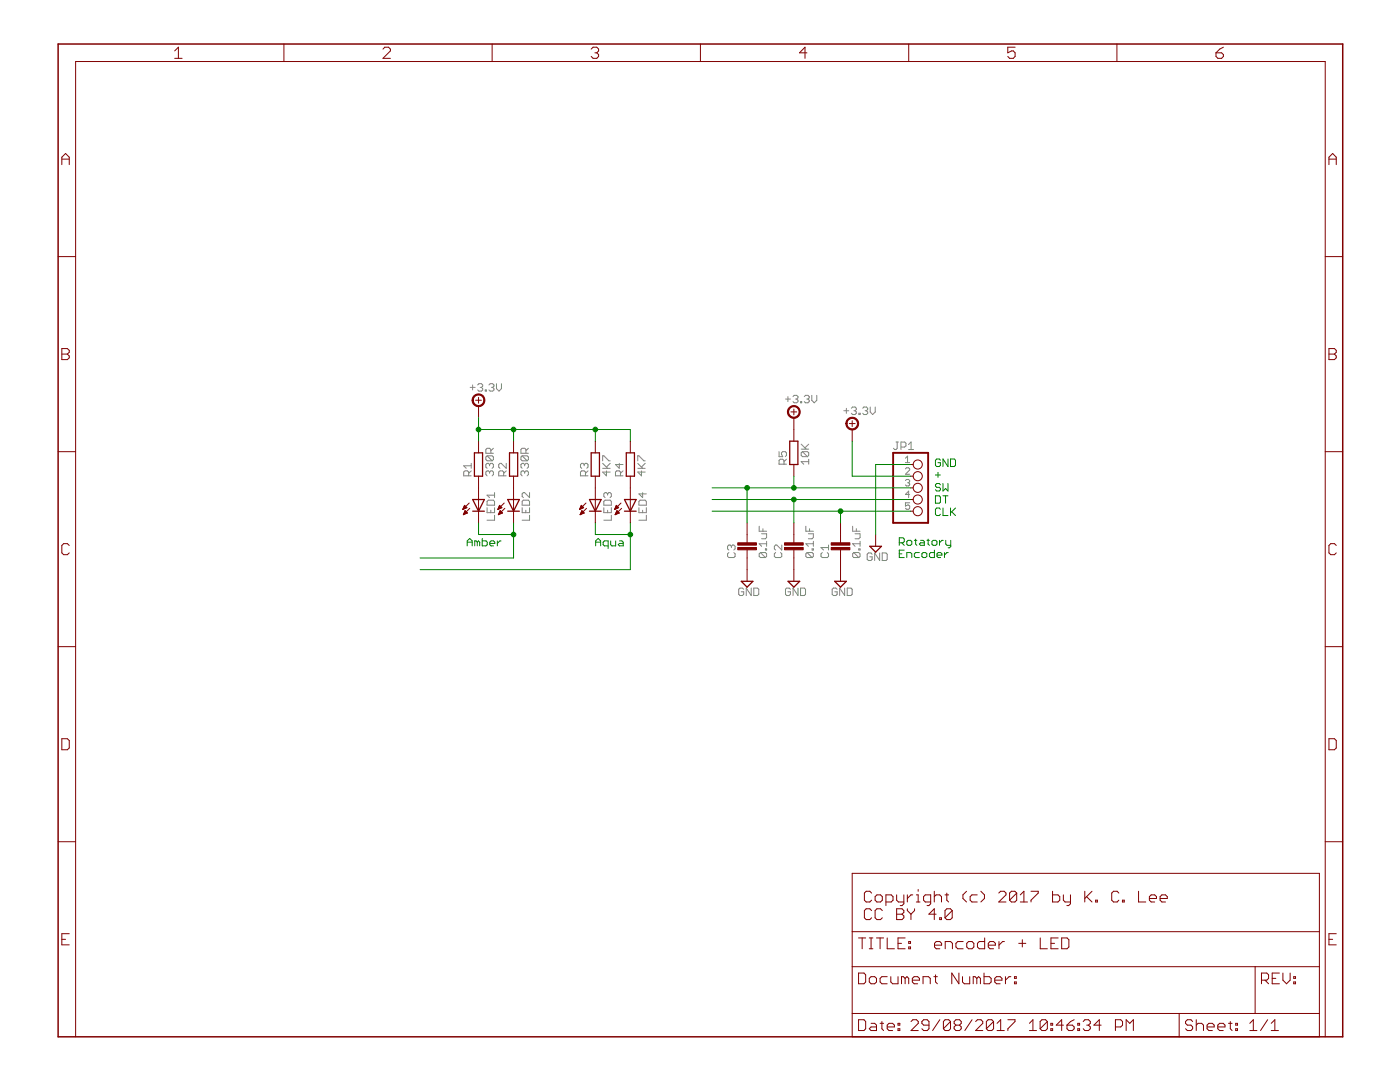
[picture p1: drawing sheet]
<?xml version="1.0" encoding="utf-8"?>
<!DOCTYPE eagle SYSTEM "eagle.dtd">
<eagle version="6.5.0">
<drawing>
<settings>
<setting alwaysvectorfont="yes"/>
<setting verticaltext="up"/>
</settings>
<grid distance="0.1" unitdist="inch" unit="inch" style="lines" multiple="1" display="no" altdistance="0.01" altunitdist="inch" altunit="inch"/>
<schematic xreflabel="%F%N/%S.%C%R" xrefpart="/%S.%C%R">
<libraries>
<library name="led">
<symbols>
<symbol name="LED">
<wire x1="1.27" y1="0" x2="0" y2="-2.54" width="0.254" layer="94"/>
<wire x1="0" y1="-2.54" x2="-1.27" y2="0" width="0.254" layer="94"/>
<wire x1="1.27" y1="-2.54" x2="0" y2="-2.54" width="0.254" layer="94"/>
<wire x1="0" y1="-2.54" x2="-1.27" y2="-2.54" width="0.254" layer="94"/>
<wire x1="1.27" y1="0" x2="0" y2="0" width="0.254" layer="94"/>
<wire x1="0" y1="0" x2="-1.27" y2="0" width="0.254" layer="94"/>
<wire x1="0" y1="0" x2="0" y2="-2.54" width="0.1524" layer="94"/>
<wire x1="-2.032" y1="-0.762" x2="-3.429" y2="-2.159" width="0.1524" layer="94"/>
<wire x1="-1.905" y1="-1.905" x2="-3.302" y2="-3.302" width="0.1524" layer="94"/>
<text x="3.556" y="-4.572" size="1.778" layer="95" rot="R90">&gt;NAME</text>
<text x="5.715" y="-4.572" size="1.778" layer="96" rot="R90">&gt;VALUE</text>
<pin name="C" x="0" y="-5.08" visible="off" length="short" direction="pas" rot="R90"/>
<pin name="A" x="0" y="2.54" visible="off" length="short" direction="pas" rot="R270"/>
<polygon width="0.1524" layer="94">
<vertex x="-3.429" y="-2.159"/>
<vertex x="-3.048" y="-1.27"/>
<vertex x="-2.54" y="-1.778"/>
</polygon>
<polygon width="0.1524" layer="94">
<vertex x="-3.302" y="-3.302"/>
<vertex x="-2.921" y="-2.413"/>
<vertex x="-2.413" y="-2.921"/>
</polygon>
</symbol>
</symbols>
<devicesets>
<deviceset name="LED" prefix="LED" uservalue="yes">
<gates>
<gate name="G$1" symbol="LED" x="0" y="0"/>
</gates>
<devices>
<device name="SMT1206" package="1206">
<connects>
<connect gate="G$1" pin="A" pad="A"/>
<connect gate="G$1" pin="C" pad="C"/>
</connects>
<technologies>
<technology name=""/>
</technologies>
</device>
<device name="LD260" package="LD260">
<connects>
<connect gate="G$1" pin="A" pad="A"/>
<connect gate="G$1" pin="C" pad="K"/>
</connects>
<technologies>
<technology name=""/>
</technologies>
</device>
<device name="SQR2X5" package="LED2X5">
<connects>
<connect gate="G$1" pin="A" pad="A"/>
<connect gate="G$1" pin="C" pad="K"/>
</connects>
<technologies>
<technology name=""/>
</technologies>
</device>
<device name="3MM" package="LED3MM">
<connects>
<connect gate="G$1" pin="A" pad="A"/>
<connect gate="G$1" pin="C" pad="K"/>
</connects>
<technologies>
<technology name=""/>
</technologies>
</device>
<device name="5MM" package="LED5MM">
<connects>
<connect gate="G$1" pin="A" pad="A"/>
<connect gate="G$1" pin="C" pad="K"/>
</connects>
<technologies>
<technology name=""/>
</technologies>
</device>
<device name="LSU260" package="LSU260">
<connects>
<connect gate="G$1" pin="A" pad="A"/>
<connect gate="G$1" pin="C" pad="K"/>
</connects>
<technologies>
<technology name=""/>
</technologies>
</device>
<device name="LZR181" package="LZR181">
<connects>
<connect gate="G$1" pin="A" pad="A"/>
<connect gate="G$1" pin="C" pad="K"/>
</connects>
<technologies>
<technology name=""/>
</technologies>
</device>
<device name="B152" package="Q62902-B152">
<connects>
<connect gate="G$1" pin="A" pad="A"/>
<connect gate="G$1" pin="C" pad="K"/>
</connects>
<technologies>
<technology name=""/>
</technologies>
</device>
<device name="B153" package="Q62902-B153">
<connects>
<connect gate="G$1" pin="A" pad="A"/>
<connect gate="G$1" pin="C" pad="K"/>
</connects>
<technologies>
<technology name=""/>
</technologies>
</device>
<device name="B155" package="Q62902-B155">
<connects>
<connect gate="G$1" pin="A" pad="A"/>
<connect gate="G$1" pin="C" pad="K"/>
</connects>
<technologies>
<technology name=""/>
</technologies>
</device>
<device name="B156" package="Q62902-B156">
<connects>
<connect gate="G$1" pin="A" pad="A"/>
<connect gate="G$1" pin="C" pad="K"/>
</connects>
<technologies>
<technology name=""/>
</technologies>
</device>
<device name="SFH480" package="SFH480">
<connects>
<connect gate="G$1" pin="A" pad="A"/>
<connect gate="G$1" pin="C" pad="K"/>
</connects>
<technologies>
<technology name=""/>
</technologies>
</device>
<device name="SFH482" package="SFH482">
<connects>
<connect gate="G$1" pin="A" pad="A"/>
<connect gate="G$1" pin="C" pad="K"/>
</connects>
<technologies>
<technology name=""/>
</technologies>
</device>
<device name="SQR5.7X3.2" package="U57X32">
<connects>
<connect gate="G$1" pin="A" pad="A"/>
<connect gate="G$1" pin="C" pad="K"/>
</connects>
<technologies>
<technology name=""/>
</technologies>
</device>
<device name="IRL80A" package="IRL80A">
<connects>
<connect gate="G$1" pin="A" pad="A"/>
<connect gate="G$1" pin="C" pad="K"/>
</connects>
<technologies>
<technology name=""/>
</technologies>
</device>
<device name="P-LCC-2" package="P-LCC-2">
<connects>
<connect gate="G$1" pin="A" pad="A"/>
<connect gate="G$1" pin="C" pad="C"/>
</connects>
<technologies>
<technology name=""/>
</technologies>
</device>
<device name="MINI-TOP" package="OSRAM-MINI-TOP-LED">
<connects>
<connect gate="G$1" pin="A" pad="A"/>
<connect gate="G$1" pin="C" pad="C"/>
</connects>
<technologies>
<technology name=""/>
</technologies>
</device>
<device name="SIDELED" package="OSRAM-SIDELED">
<connects>
<connect gate="G$1" pin="A" pad="A"/>
<connect gate="G$1" pin="C" pad="C"/>
</connects>
<technologies>
<technology name=""/>
</technologies>
</device>
<device name="SMART-LED" package="SMART-LED">
<connects>
<connect gate="G$1" pin="A" pad="A"/>
<connect gate="G$1" pin="C" pad="B"/>
</connects>
<technologies>
<technology name=""/>
</technologies>
</device>
<device name="P-LCC-2-BACK" package="P-LCC-2-TOPLED-RG">
<connects>
<connect gate="G$1" pin="A" pad="A"/>
<connect gate="G$1" pin="C" pad="C"/>
</connects>
<technologies>
<technology name=""/>
</technologies>
</device>
<device name="MICRO-SIDELED" package="MICRO-SIDELED">
<connects>
<connect gate="G$1" pin="A" pad="A"/>
<connect gate="G$1" pin="C" pad="C"/>
</connects>
<technologies>
<technology name=""/>
</technologies>
</device>
<device name="P-LCC-4" package="P-LCC-4">
<connects>
<connect gate="G$1" pin="A" pad="A"/>
<connect gate="G$1" pin="C" pad="C@4"/>
</connects>
<technologies>
<technology name=""/>
</technologies>
</device>
<device name="CHIP-LED0603" package="CHIP-LED0603">
<connects>
<connect gate="G$1" pin="A" pad="A"/>
<connect gate="G$1" pin="C" pad="C"/>
</connects>
<technologies>
<technology name=""/>
</technologies>
</device>
<device name="CHIP-LED0805" package="CHIP-LED0805">
<connects>
<connect gate="G$1" pin="A" pad="A"/>
<connect gate="G$1" pin="C" pad="C"/>
</connects>
<technologies>
<technology name=""/>
</technologies>
</device>
<device name="TOPLED-SANTANA" package="MINI-TOPLED-SANTANA">
<connects>
<connect gate="G$1" pin="A" pad="A"/>
<connect gate="G$1" pin="C" pad="C"/>
</connects>
<technologies>
<technology name=""/>
</technologies>
</device>
<device name="CHIPLED_0805" package="CHIPLED_0805">
<connects>
<connect gate="G$1" pin="A" pad="A"/>
<connect gate="G$1" pin="C" pad="C"/>
</connects>
<technologies>
<technology name=""/>
</technologies>
</device>
<device name="CHIPLED_1206" package="CHIPLED_1206">
<connects>
<connect gate="G$1" pin="A" pad="A"/>
<connect gate="G$1" pin="C" pad="C"/>
</connects>
<technologies>
<technology name=""/>
</technologies>
</device>
<device name="CHIPLED_0603" package="CHIPLED_0603">
<connects>
<connect gate="G$1" pin="A" pad="A"/>
<connect gate="G$1" pin="C" pad="C"/>
</connects>
<technologies>
<technology name=""/>
</technologies>
</device>
<device name="CHIPLED-0603-TTW" package="CHIPLED-0603-TTW">
<connects>
<connect gate="G$1" pin="A" pad="A@1"/>
<connect gate="G$1" pin="C" pad="C@1"/>
</connects>
<technologies>
<technology name=""/>
</technologies>
</device>
<device name="" package="SMARTLED-TTW">
<connects>
<connect gate="G$1" pin="A" pad="A@1"/>
<connect gate="G$1" pin="C" pad="C@1"/>
</connects>
<technologies>
<technology name=""/>
</technologies>
</device>
<device name="-LUMILED+" package="LUMILED+">
<connects>
<connect gate="G$1" pin="A" pad="2+"/>
<connect gate="G$1" pin="C" pad="4-"/>
</connects>
<technologies>
<technology name=""/>
</technologies>
</device>
<device name="-LUMILED" package="LUMILED">
<connects>
<connect gate="G$1" pin="A" pad="2+"/>
<connect gate="G$1" pin="C" pad="4-"/>
</connects>
<technologies>
<technology name=""/>
</technologies>
</device>
<device name="10MM" package="LED10MM">
<connects>
<connect gate="G$1" pin="A" pad="A"/>
<connect gate="G$1" pin="C" pad="K"/>
</connects>
<technologies>
<technology name=""/>
</technologies>
</device>
<device name="KA-3528ASYC" package="KA-3528ASYC">
<connects>
<connect gate="G$1" pin="A" pad="A"/>
<connect gate="G$1" pin="C" pad="C"/>
</connects>
<technologies>
<technology name=""/>
</technologies>
</device>
<device name="SML0805" package="SML0805">
<connects>
<connect gate="G$1" pin="A" pad="A"/>
<connect gate="G$1" pin="C" pad="C"/>
</connects>
<technologies>
<technology name=""/>
</technologies>
</device>
<device name="SML1206" package="SML1206">
<connects>
<connect gate="G$1" pin="A" pad="A"/>
<connect gate="G$1" pin="C" pad="C"/>
</connects>
<technologies>
<technology name=""/>
</technologies>
</device>
<device name="SML0603" package="SML0603">
<connects>
<connect gate="G$1" pin="A" pad="A"/>
<connect gate="G$1" pin="C" pad="C"/>
</connects>
<technologies>
<technology name=""/>
</technologies>
</device>
</devices>
</deviceset>
</devicesets>
</library>
<library name="ipc-7351-resistor">
<symbols>
<symbol name="RESISTOR">
<wire x1="-2.54" y1="-0.889" x2="2.54" y2="-0.889" width="0.254" layer="94"/>
<wire x1="2.54" y1="0.889" x2="-2.54" y2="0.889" width="0.254" layer="94"/>
<wire x1="2.54" y1="-0.889" x2="2.54" y2="0.889" width="0.254" layer="94"/>
<wire x1="-2.54" y1="-0.889" x2="-2.54" y2="0.889" width="0.254" layer="94"/>
<text x="-2.54" y="1.524" size="1.778" layer="95">&gt;NAME</text>
<text x="-2.54" y="-3.302" size="1.778" layer="96">&gt;VALUE</text>
<pin name="2" x="5.08" y="0" visible="off" length="short" direction="pas" swaplevel="1" rot="R180"/>
<pin name="1" x="-5.08" y="0" visible="off" length="short" direction="pas" swaplevel="1"/>
</symbol>
</symbols>
<devicesets>
<deviceset name="RESISTOR_" prefix="R" uservalue="yes">
<gates>
<gate name="G$1" symbol="RESISTOR" x="0" y="0"/>
</gates>
<devices>
<device name="0201" package="RESC0603X30N">
<connects>
<connect gate="G$1" pin="1" pad="1"/>
<connect gate="G$1" pin="2" pad="2"/>
</connects>
<technologies>
<technology name=""/>
</technologies>
</device>
<device name="0402" package="RESC1005X40AN">
<connects>
<connect gate="G$1" pin="1" pad="1"/>
<connect gate="G$1" pin="2" pad="2"/>
</connects>
<technologies>
<technology name=""/>
</technologies>
</device>
<device name="0603" package="RESC1608X55N">
<connects>
<connect gate="G$1" pin="1" pad="1"/>
<connect gate="G$1" pin="2" pad="2"/>
</connects>
<technologies>
<technology name=""/>
</technologies>
</device>
<device name="0805" package="RESC2012X70N">
<connects>
<connect gate="G$1" pin="1" pad="1"/>
<connect gate="G$1" pin="2" pad="2"/>
</connects>
<technologies>
<technology name=""/>
</technologies>
</device>
<device name="1206" package="RESC3115X70N">
<connects>
<connect gate="G$1" pin="1" pad="1"/>
<connect gate="G$1" pin="2" pad="2"/>
</connects>
<technologies>
<technology name=""/>
</technologies>
</device>
<device name="1210" package="RESC3225X70N">
<connects>
<connect gate="G$1" pin="1" pad="1"/>
<connect gate="G$1" pin="2" pad="2"/>
</connects>
<technologies>
<technology name=""/>
</technologies>
</device>
<device name="1812" package="RESC4532X70N">
<connects>
<connect gate="G$1" pin="1" pad="1"/>
<connect gate="G$1" pin="2" pad="2"/>
</connects>
<technologies>
<technology name=""/>
</technologies>
</device>
<device name="2010" package="RESC5025X70N">
<connects>
<connect gate="G$1" pin="1" pad="1"/>
<connect gate="G$1" pin="2" pad="2"/>
</connects>
<technologies>
<technology name=""/>
</technologies>
</device>
<device name="2512" package="RESC6432X70N">
<connects>
<connect gate="G$1" pin="1" pad="1"/>
<connect gate="G$1" pin="2" pad="2"/>
</connects>
<technologies>
<technology name=""/>
</technologies>
</device>
</devices>
</deviceset>
</devicesets>
</library>
<library name="Misc Voltages">
<symbols>
<symbol name="+3.3V">
<wire x1="-0.635" y1="1.27" x2="0.635" y2="1.27" width="0.1524" layer="94"/>
<wire x1="0" y1="0.635" x2="0" y2="1.905" width="0.1524" layer="94"/>
<circle x="0" y="1.27" radius="1.27" width="0.254" layer="94"/>
<text x="-1.905" y="3.175" size="1.778" layer="96">&gt;VALUE</text>
<pin name="+3.3V" x="0" y="-2.54" visible="off" length="short" direction="sup" rot="R90"/>
</symbol>
</symbols>
<devicesets>
<deviceset name="+3.3V" prefix="SUPPLY">
<gates>
<gate name="+3.3V" symbol="+3.3V" x="0" y="0"/>
</gates>
<devices>
<device name="">
<technologies>
<technology name=""/>
</technologies>
</device>
</devices>
</deviceset>
</devicesets>
</library>
<library name="Misc Conn">
<symbols>
<symbol name="PINHD5">
<wire x1="-6.35" y1="-7.62" x2="1.27" y2="-7.62" width="0.4064" layer="94"/>
<wire x1="1.27" y1="-7.62" x2="1.27" y2="7.62" width="0.4064" layer="94"/>
<wire x1="1.27" y1="7.62" x2="-6.35" y2="7.62" width="0.4064" layer="94"/>
<wire x1="-6.35" y1="7.62" x2="-6.35" y2="-7.62" width="0.4064" layer="94"/>
<text x="-6.35" y="8.255" size="1.778" layer="95">&gt;NAME</text>
<text x="-6.35" y="-10.16" size="1.778" layer="96">&gt;VALUE</text>
<pin name="1" x="-2.54" y="5.08" visible="pad" length="short" direction="pas" function="dot"/>
<pin name="2" x="-2.54" y="2.54" visible="pad" length="short" direction="pas" function="dot"/>
<pin name="3" x="-2.54" y="0" visible="pad" length="short" direction="pas" function="dot"/>
<pin name="4" x="-2.54" y="-2.54" visible="pad" length="short" direction="pas" function="dot"/>
<pin name="5" x="-2.54" y="-5.08" visible="pad" length="short" direction="pas" function="dot"/>
</symbol>
</symbols>
<devicesets>
<deviceset name="PINHD-1X5" prefix="JP" uservalue="yes">
<gates>
<gate name="A" symbol="PINHD5" x="0" y="0"/>
</gates>
<devices>
<device name="_2.54" package="1X05">
<connects>
<connect gate="A" pin="1" pad="1"/>
<connect gate="A" pin="2" pad="2"/>
<connect gate="A" pin="3" pad="3"/>
<connect gate="A" pin="4" pad="4"/>
<connect gate="A" pin="5" pad="5"/>
</connects>
<technologies>
<technology name=""/>
</technologies>
</device>
<device name="_2.54-90°" package="1X05/90">
<connects>
<connect gate="A" pin="1" pad="1"/>
<connect gate="A" pin="2" pad="2"/>
<connect gate="A" pin="3" pad="3"/>
<connect gate="A" pin="4" pad="4"/>
<connect gate="A" pin="5" pad="5"/>
</connects>
<technologies>
<technology name=""/>
</technologies>
</device>
<device name="_2.00" package="1X05M">
<connects>
<connect gate="A" pin="1" pad="1"/>
<connect gate="A" pin="2" pad="2"/>
<connect gate="A" pin="3" pad="3"/>
<connect gate="A" pin="4" pad="4"/>
<connect gate="A" pin="5" pad="5"/>
</connects>
<technologies>
<technology name=""/>
</technologies>
</device>
<device name="_2.54-SMD" package="1X05SMD">
<connects>
<connect gate="A" pin="1" pad="1"/>
<connect gate="A" pin="2" pad="2"/>
<connect gate="A" pin="3" pad="3"/>
<connect gate="A" pin="4" pad="4"/>
<connect gate="A" pin="5" pad="5"/>
</connects>
<technologies>
<technology name=""/>
</technologies>
</device>
<device name="_2.54-SMD-90°" package="1X05SMD/90">
<connects>
<connect gate="A" pin="1" pad="1"/>
<connect gate="A" pin="2" pad="2"/>
<connect gate="A" pin="3" pad="3"/>
<connect gate="A" pin="4" pad="4"/>
<connect gate="A" pin="5" pad="5"/>
</connects>
<technologies>
<technology name=""/>
</technologies>
</device>
</devices>
</deviceset>
</devicesets>
</library>
<library name="supply2">
<symbols>
<symbol name="GND">
<wire x1="-1.27" y1="0" x2="1.27" y2="0" width="0.254" layer="94"/>
<wire x1="1.27" y1="0" x2="0" y2="-1.27" width="0.254" layer="94"/>
<wire x1="0" y1="-1.27" x2="-1.27" y2="0" width="0.254" layer="94"/>
<text x="-1.905" y="-3.175" size="1.778" layer="96">&gt;VALUE</text>
<pin name="GND" x="0" y="2.54" visible="off" length="short" direction="sup" rot="R270"/>
</symbol>
</symbols>
<devicesets>
<deviceset name="GND" prefix="SUPPLY">
<gates>
<gate name="GND" symbol="GND" x="0" y="0"/>
</gates>
<devices>
<device name="">
<technologies>
<technology name=""/>
</technologies>
</device>
</devices>
</deviceset>
</devicesets>
</library>
<library name="ipc-7351-capacitor">
<symbols>
<symbol name="CAPACITOR">
<wire x1="-2.54" y1="0" x2="-0.762" y2="0" width="0.1524" layer="94"/>
<wire x1="2.54" y1="0" x2="0.762" y2="0" width="0.1524" layer="94"/>
<text x="-2.54" y="2.54" size="1.778" layer="95">&gt;NAME</text>
<text x="-2.54" y="-4.318" size="1.778" layer="96">&gt;VALUE</text>
<rectangle x1="-1.524" y1="-0.254" x2="2.54" y2="0.254" layer="94" rot="R90"/>
<rectangle x1="-2.54" y1="-0.254" x2="1.524" y2="0.254" layer="94" rot="R90"/>
<pin name="1" x="-5.08" y="0" visible="off" length="short" direction="pas" swaplevel="1"/>
<pin name="2" x="5.08" y="0" visible="off" length="short" direction="pas" swaplevel="1" rot="R180"/>
</symbol>
</symbols>
<devicesets>
<deviceset name="CAPACITOR_" prefix="C" uservalue="yes">
<gates>
<gate name="G$1" symbol="CAPACITOR" x="0" y="0"/>
</gates>
<devices>
<device name="0402" package="CAPC1005X60N">
<connects>
<connect gate="G$1" pin="1" pad="1"/>
<connect gate="G$1" pin="2" pad="2"/>
</connects>
<technologies>
<technology name=""/>
</technologies>
</device>
<device name="0508" package="CAPC1220X107N">
<connects>
<connect gate="G$1" pin="1" pad="1"/>
<connect gate="G$1" pin="2" pad="2"/>
</connects>
<technologies>
<technology name=""/>
</technologies>
</device>
<device name="0603" package="CAPC1608X92N">
<connects>
<connect gate="G$1" pin="1" pad="1"/>
<connect gate="G$1" pin="2" pad="2"/>
</connects>
<technologies>
<technology name=""/>
</technologies>
</device>
<device name="0612" package="CAPC1632X168N">
<connects>
<connect gate="G$1" pin="1" pad="1"/>
<connect gate="G$1" pin="2" pad="2"/>
</connects>
<technologies>
<technology name=""/>
</technologies>
</device>
<device name="0805" package="CAPC2012X145AN">
<connects>
<connect gate="G$1" pin="1" pad="1"/>
<connect gate="G$1" pin="2" pad="2"/>
</connects>
<technologies>
<technology name=""/>
</technologies>
</device>
<device name="1206" package="CAPC3215X168N">
<connects>
<connect gate="G$1" pin="1" pad="1"/>
<connect gate="G$1" pin="2" pad="2"/>
</connects>
<technologies>
<technology name=""/>
</technologies>
</device>
<device name="1210" package="CAPC3225X168N">
<connects>
<connect gate="G$1" pin="1" pad="1"/>
<connect gate="G$1" pin="2" pad="2"/>
</connects>
<technologies>
<technology name=""/>
</technologies>
</device>
<device name="1808" package="CAPC4520X168N">
<connects>
<connect gate="G$1" pin="1" pad="1"/>
<connect gate="G$1" pin="2" pad="2"/>
</connects>
<technologies>
<technology name=""/>
</technologies>
</device>
<device name="1812" package="CAPC4532X218N">
<connects>
<connect gate="G$1" pin="1" pad="1"/>
<connect gate="G$1" pin="2" pad="2"/>
</connects>
<technologies>
<technology name=""/>
</technologies>
</device>
<device name="1825" package="CAPC4564X218N">
<connects>
<connect gate="G$1" pin="1" pad="1"/>
<connect gate="G$1" pin="2" pad="2"/>
</connects>
<technologies>
<technology name=""/>
</technologies>
</device>
<device name="2220" package="CAPC5651X218N">
<connects>
<connect gate="G$1" pin="1" pad="1"/>
<connect gate="G$1" pin="2" pad="2"/>
</connects>
<technologies>
<technology name=""/>
</technologies>
</device>
<device name="2225" package="CAPC5664X218N">
<connects>
<connect gate="G$1" pin="1" pad="1"/>
<connect gate="G$1" pin="2" pad="2"/>
</connects>
<technologies>
<technology name=""/>
</technologies>
</device>
<device name="3640" package="CAPC9198X218N">
<connects>
<connect gate="G$1" pin="1" pad="1"/>
<connect gate="G$1" pin="2" pad="2"/>
</connects>
<technologies>
<technology name=""/>
</technologies>
</device>
<device name="0805N" package="CAP2012X70N">
<connects>
<connect gate="G$1" pin="1" pad="1"/>
<connect gate="G$1" pin="2" pad="2"/>
</connects>
<technologies>
<technology name=""/>
</technologies>
</device>
</devices>
</deviceset>
</devicesets>
</library>
<library name="frames">
<symbols>
<symbol name="FRAME_A_L">
<frame x1="0" y1="0" x2="279.4" y2="215.9" columns="6" rows="5" layer="94" border-bottom="no"/>
</symbol>
<symbol name="DOCFIELD">
<wire x1="0" y1="0" x2="71.12" y2="0" width="0.1016" layer="94"/>
<wire x1="101.6" y1="15.24" x2="87.63" y2="15.24" width="0.1016" layer="94"/>
<wire x1="0" y1="0" x2="0" y2="5.08" width="0.1016" layer="94"/>
<wire x1="0" y1="5.08" x2="71.12" y2="5.08" width="0.1016" layer="94"/>
<wire x1="0" y1="5.08" x2="0" y2="15.24" width="0.1016" layer="94"/>
<wire x1="101.6" y1="15.24" x2="101.6" y2="5.08" width="0.1016" layer="94"/>
<wire x1="71.12" y1="5.08" x2="71.12" y2="0" width="0.1016" layer="94"/>
<wire x1="71.12" y1="5.08" x2="87.63" y2="5.08" width="0.1016" layer="94"/>
<wire x1="71.12" y1="0" x2="101.6" y2="0" width="0.1016" layer="94"/>
<wire x1="87.63" y1="15.24" x2="87.63" y2="5.08" width="0.1016" layer="94"/>
<wire x1="87.63" y1="15.24" x2="0" y2="15.24" width="0.1016" layer="94"/>
<wire x1="87.63" y1="5.08" x2="101.6" y2="5.08" width="0.1016" layer="94"/>
<wire x1="101.6" y1="5.08" x2="101.6" y2="0" width="0.1016" layer="94"/>
<wire x1="0" y1="15.24" x2="0" y2="22.86" width="0.1016" layer="94"/>
<wire x1="101.6" y1="35.56" x2="0" y2="35.56" width="0.1016" layer="94"/>
<wire x1="101.6" y1="35.56" x2="101.6" y2="22.86" width="0.1016" layer="94"/>
<wire x1="0" y1="22.86" x2="101.6" y2="22.86" width="0.1016" layer="94"/>
<wire x1="0" y1="22.86" x2="0" y2="35.56" width="0.1016" layer="94"/>
<wire x1="101.6" y1="22.86" x2="101.6" y2="15.24" width="0.1016" layer="94"/>
<text x="1.27" y="1.27" size="2.54" layer="94" font="vector">Date:</text>
<text x="12.7" y="1.27" size="2.54" layer="94" font="vector">&gt;LAST_DATE_TIME</text>
<text x="72.39" y="1.27" size="2.54" layer="94" font="vector">Sheet:</text>
<text x="86.36" y="1.27" size="2.54" layer="94" font="vector">&gt;SHEET</text>
<text x="88.9" y="11.43" size="2.54" layer="94" font="vector">REV:</text>
<text x="1.27" y="19.05" size="2.54" layer="94" font="vector">TITLE:</text>
<text x="1.27" y="11.43" size="2.54" layer="94" font="vector">Document Number:</text>
<text x="17.78" y="19.05" size="2.54" layer="94" font="vector">&gt;DRAWING_NAME</text>
</symbol>
</symbols>
<devicesets>
<deviceset name="FRAME_A_L" prefix="FRAME" uservalue="yes">
<gates>
<gate name="G$1" symbol="FRAME_A_L" x="0" y="0" addlevel="always"/>
<gate name="G$2" symbol="DOCFIELD" x="172.72" y="0" addlevel="always"/>
</gates>
<devices>
<device name="">
<technologies>
<technology name=""/>
</technologies>
</device>
</devices>
</deviceset>
</devicesets>
</library>
</libraries>
<attributes>
</attributes>
<variantdefs>
</variantdefs>
<classes>
<class number="0" name="default" width="0" drill="0">
</class>
</classes>
<parts>
<part name="LED1" library="led" deviceset="LED" device="SML0603"/>
<part name="LED2" library="led" deviceset="LED" device="SML0603"/>
<part name="LED3" library="led" deviceset="LED" device="SML0603"/>
<part name="LED4" library="led" deviceset="LED" device="SML0603"/>
<part name="R1" library="ipc-7351-resistor" deviceset="RESISTOR_" device="0603" value="330R"/>
<part name="R2" library="ipc-7351-resistor" deviceset="RESISTOR_" device="0603" value="330R"/>
<part name="R3" library="ipc-7351-resistor" deviceset="RESISTOR_" device="0603" value="4K7"/>
<part name="R4" library="ipc-7351-resistor" deviceset="RESISTOR_" device="0603" value="4K7"/>
<part name="SUPPLY1" library="Misc Voltages" deviceset="+3.3V" device=""/>
<part name="JP1" library="Misc Conn" deviceset="PINHD-1X5" device="_2.54"/>
<part name="SUPPLY2" library="Misc Voltages" deviceset="+3.3V" device=""/>
<part name="SUPPLY3" library="supply2" deviceset="GND" device=""/>
<part name="SUPPLY4" library="supply2" deviceset="GND" device=""/>
<part name="C1" library="ipc-7351-capacitor" deviceset="CAPACITOR_" device="0603" value="0.1uF"/>
<part name="SUPPLY5" library="supply2" deviceset="GND" device=""/>
<part name="C2" library="ipc-7351-capacitor" deviceset="CAPACITOR_" device="0603" value="0.1uF"/>
<part name="SUPPLY6" library="supply2" deviceset="GND" device=""/>
<part name="C3" library="ipc-7351-capacitor" deviceset="CAPACITOR_" device="0603" value="0.1uF"/>
<part name="R5" library="ipc-7351-resistor" deviceset="RESISTOR_" device="0603" value="10K"/>
<part name="SUPPLY7" library="Misc Voltages" deviceset="+3.3V" device=""/>
<part name="FRAME1" library="frames" deviceset="FRAME_A_L" device=""/>
</parts>
<sheets>
<sheet>
<plain>
<text x="88.9" y="106.68" size="1.778" layer="91">Amber</text>
<text x="116.84" y="106.68" size="1.778" layer="91">Aqua</text>
<text x="190.754" y="113.284" size="1.778" layer="91">GND
+
SW
DT
CLK</text>
<text x="182.88" y="104.14" size="1.778" layer="91">Rotatory
Encoder</text>
<text x="175.26" y="25.4" size="2.54" layer="94">Copyright (c) 2017 by K. C. Lee
CC BY 4.0</text>
</plain>
<instances>
<instance part="LED1" gate="G$1" x="91.44" y="116.84"/>
<instance part="LED2" gate="G$1" x="99.06" y="116.84"/>
<instance part="LED3" gate="G$1" x="116.84" y="116.84"/>
<instance part="LED4" gate="G$1" x="124.46" y="116.84"/>
<instance part="R1" gate="G$1" x="91.44" y="124.46" rot="R90"/>
<instance part="R2" gate="G$1" x="99.06" y="124.46" rot="R90"/>
<instance part="R3" gate="G$1" x="116.84" y="124.46" rot="R90"/>
<instance part="R4" gate="G$1" x="124.46" y="124.46" rot="R90"/>
<instance part="SUPPLY1" gate="+3.3V" x="91.44" y="137.16"/>
<instance part="JP1" gate="A" x="187.96" y="119.38"/>
<instance part="SUPPLY2" gate="+3.3V" x="172.72" y="132.08"/>
<instance part="SUPPLY3" gate="GND" x="177.8" y="106.68"/>
<instance part="SUPPLY4" gate="GND" x="170.18" y="99.06"/>
<instance part="C1" gate="G$1" x="170.18" y="106.68" rot="R90"/>
<instance part="SUPPLY5" gate="GND" x="160.02" y="99.06"/>
<instance part="C2" gate="G$1" x="160.02" y="106.68" rot="R90"/>
<instance part="SUPPLY6" gate="GND" x="149.86" y="99.06"/>
<instance part="C3" gate="G$1" x="149.86" y="106.68" rot="R90"/>
<instance part="R5" gate="G$1" x="160.02" y="127" rot="R90"/>
<instance part="SUPPLY7" gate="+3.3V" x="160.02" y="134.62"/>
<instance part="FRAME1" gate="G$1" x="0" y="0"/>
<instance part="FRAME1" gate="G$2" x="172.72" y="0"/>
</instances>
<busses>
</busses>
<nets>
<net name="N$1" class="0">
<segment>
<pinref part="LED1" gate="G$1" pin="C"/>
<wire x1="91.44" y1="111.76" x2="91.44" y2="109.22" width="0.1524" layer="91"/>
<pinref part="LED2" gate="G$1" pin="C"/>
<wire x1="91.44" y1="109.22" x2="99.06" y2="109.22" width="0.1524" layer="91"/>
<wire x1="99.06" y1="109.22" x2="99.06" y2="111.76" width="0.1524" layer="91"/>
<wire x1="99.06" y1="109.22" x2="99.06" y2="104.14" width="0.1524" layer="91"/>
<wire x1="99.06" y1="104.14" x2="78.74" y2="104.14" width="0.1524" layer="91"/>
<junction x="99.06" y="109.22"/>
</segment>
</net>
<net name="N$2" class="0">
<segment>
<pinref part="LED3" gate="G$1" pin="C"/>
<wire x1="116.84" y1="111.76" x2="116.84" y2="109.22" width="0.1524" layer="91"/>
<pinref part="LED4" gate="G$1" pin="C"/>
<wire x1="116.84" y1="109.22" x2="124.46" y2="109.22" width="0.1524" layer="91"/>
<wire x1="124.46" y1="109.22" x2="124.46" y2="111.76" width="0.1524" layer="91"/>
<wire x1="78.74" y1="101.6" x2="124.46" y2="101.6" width="0.1524" layer="91"/>
<wire x1="124.46" y1="101.6" x2="124.46" y2="109.22" width="0.1524" layer="91"/>
<junction x="124.46" y="109.22"/>
</segment>
</net>
<net name="N$3" class="0">
<segment>
<pinref part="LED1" gate="G$1" pin="A"/>
<pinref part="R1" gate="G$1" pin="1"/>
</segment>
</net>
<net name="N$4" class="0">
<segment>
<pinref part="LED2" gate="G$1" pin="A"/>
<pinref part="R2" gate="G$1" pin="1"/>
</segment>
</net>
<net name="N$5" class="0">
<segment>
<pinref part="LED3" gate="G$1" pin="A"/>
<pinref part="R3" gate="G$1" pin="1"/>
</segment>
</net>
<net name="N$6" class="0">
<segment>
<pinref part="LED4" gate="G$1" pin="A"/>
<pinref part="R4" gate="G$1" pin="1"/>
</segment>
</net>
<net name="N$7" class="0">
<segment>
<pinref part="R4" gate="G$1" pin="2"/>
<wire x1="124.46" y1="129.54" x2="124.46" y2="132.08" width="0.1524" layer="91"/>
<wire x1="124.46" y1="132.08" x2="116.84" y2="132.08" width="0.1524" layer="91"/>
<pinref part="R1" gate="G$1" pin="2"/>
<wire x1="116.84" y1="132.08" x2="99.06" y2="132.08" width="0.1524" layer="91"/>
<wire x1="99.06" y1="132.08" x2="91.44" y2="132.08" width="0.1524" layer="91"/>
<wire x1="91.44" y1="132.08" x2="91.44" y2="134.62" width="0.1524" layer="91"/>
<wire x1="91.44" y1="129.54" x2="91.44" y2="132.08" width="0.1524" layer="91"/>
<pinref part="R2" gate="G$1" pin="2"/>
<wire x1="99.06" y1="129.54" x2="99.06" y2="132.08" width="0.1524" layer="91"/>
<pinref part="R3" gate="G$1" pin="2"/>
<wire x1="116.84" y1="129.54" x2="116.84" y2="132.08" width="0.1524" layer="91"/>
<junction x="91.44" y="132.08"/>
<junction x="99.06" y="132.08"/>
<junction x="116.84" y="132.08"/>
<pinref part="SUPPLY1" gate="+3.3V" pin="+3.3V"/>
</segment>
</net>
<net name="+3.3V" class="0">
<segment>
<pinref part="JP1" gate="A" pin="2"/>
<pinref part="SUPPLY2" gate="+3.3V" pin="+3.3V"/>
<wire x1="185.42" y1="121.92" x2="172.72" y2="121.92" width="0.1524" layer="91"/>
<wire x1="172.72" y1="121.92" x2="172.72" y2="129.54" width="0.1524" layer="91"/>
</segment>
<segment>
<pinref part="R5" gate="G$1" pin="2"/>
<pinref part="SUPPLY7" gate="+3.3V" pin="+3.3V"/>
</segment>
</net>
<net name="GND" class="0">
<segment>
<pinref part="JP1" gate="A" pin="1"/>
<pinref part="SUPPLY3" gate="GND" pin="GND"/>
<wire x1="185.42" y1="124.46" x2="177.8" y2="124.46" width="0.1524" layer="91"/>
<wire x1="177.8" y1="124.46" x2="177.8" y2="109.22" width="0.1524" layer="91"/>
</segment>
<segment>
<pinref part="C1" gate="G$1" pin="1"/>
<pinref part="SUPPLY4" gate="GND" pin="GND"/>
</segment>
<segment>
<pinref part="C2" gate="G$1" pin="1"/>
<pinref part="SUPPLY5" gate="GND" pin="GND"/>
</segment>
<segment>
<pinref part="C3" gate="G$1" pin="1"/>
<pinref part="SUPPLY6" gate="GND" pin="GND"/>
</segment>
</net>
<net name="N$8" class="0">
<segment>
<pinref part="JP1" gate="A" pin="3"/>
<wire x1="185.42" y1="119.38" x2="160.02" y2="119.38" width="0.1524" layer="91"/>
<pinref part="C3" gate="G$1" pin="2"/>
<wire x1="160.02" y1="119.38" x2="149.86" y2="119.38" width="0.1524" layer="91"/>
<wire x1="149.86" y1="119.38" x2="142.24" y2="119.38" width="0.1524" layer="91"/>
<wire x1="149.86" y1="111.76" x2="149.86" y2="119.38" width="0.1524" layer="91"/>
<junction x="149.86" y="119.38"/>
<pinref part="R5" gate="G$1" pin="1"/>
<wire x1="160.02" y1="121.92" x2="160.02" y2="119.38" width="0.1524" layer="91"/>
<junction x="160.02" y="119.38"/>
</segment>
</net>
<net name="N$9" class="0">
<segment>
<pinref part="JP1" gate="A" pin="4"/>
<wire x1="185.42" y1="116.84" x2="160.02" y2="116.84" width="0.1524" layer="91"/>
<pinref part="C2" gate="G$1" pin="2"/>
<wire x1="160.02" y1="116.84" x2="142.24" y2="116.84" width="0.1524" layer="91"/>
<wire x1="160.02" y1="111.76" x2="160.02" y2="116.84" width="0.1524" layer="91"/>
<junction x="160.02" y="116.84"/>
</segment>
</net>
<net name="N$10" class="0">
<segment>
<pinref part="JP1" gate="A" pin="5"/>
<wire x1="185.42" y1="114.3" x2="170.18" y2="114.3" width="0.1524" layer="91"/>
<pinref part="C1" gate="G$1" pin="2"/>
<wire x1="170.18" y1="114.3" x2="142.24" y2="114.3" width="0.1524" layer="91"/>
<wire x1="170.18" y1="111.76" x2="170.18" y2="114.3" width="0.1524" layer="91"/>
<junction x="170.18" y="114.3"/>
</segment>
</net>
</nets>
</sheet>
</sheets>
</schematic>
</drawing>
<compatibility>
<note version="6.3" minversion="6.2.2" severity="warning">
Since Version 6.2.2 text objects can contain more than one line,
which will not be processed correctly with this version.
</note>
</compatibility>
</eagle>
